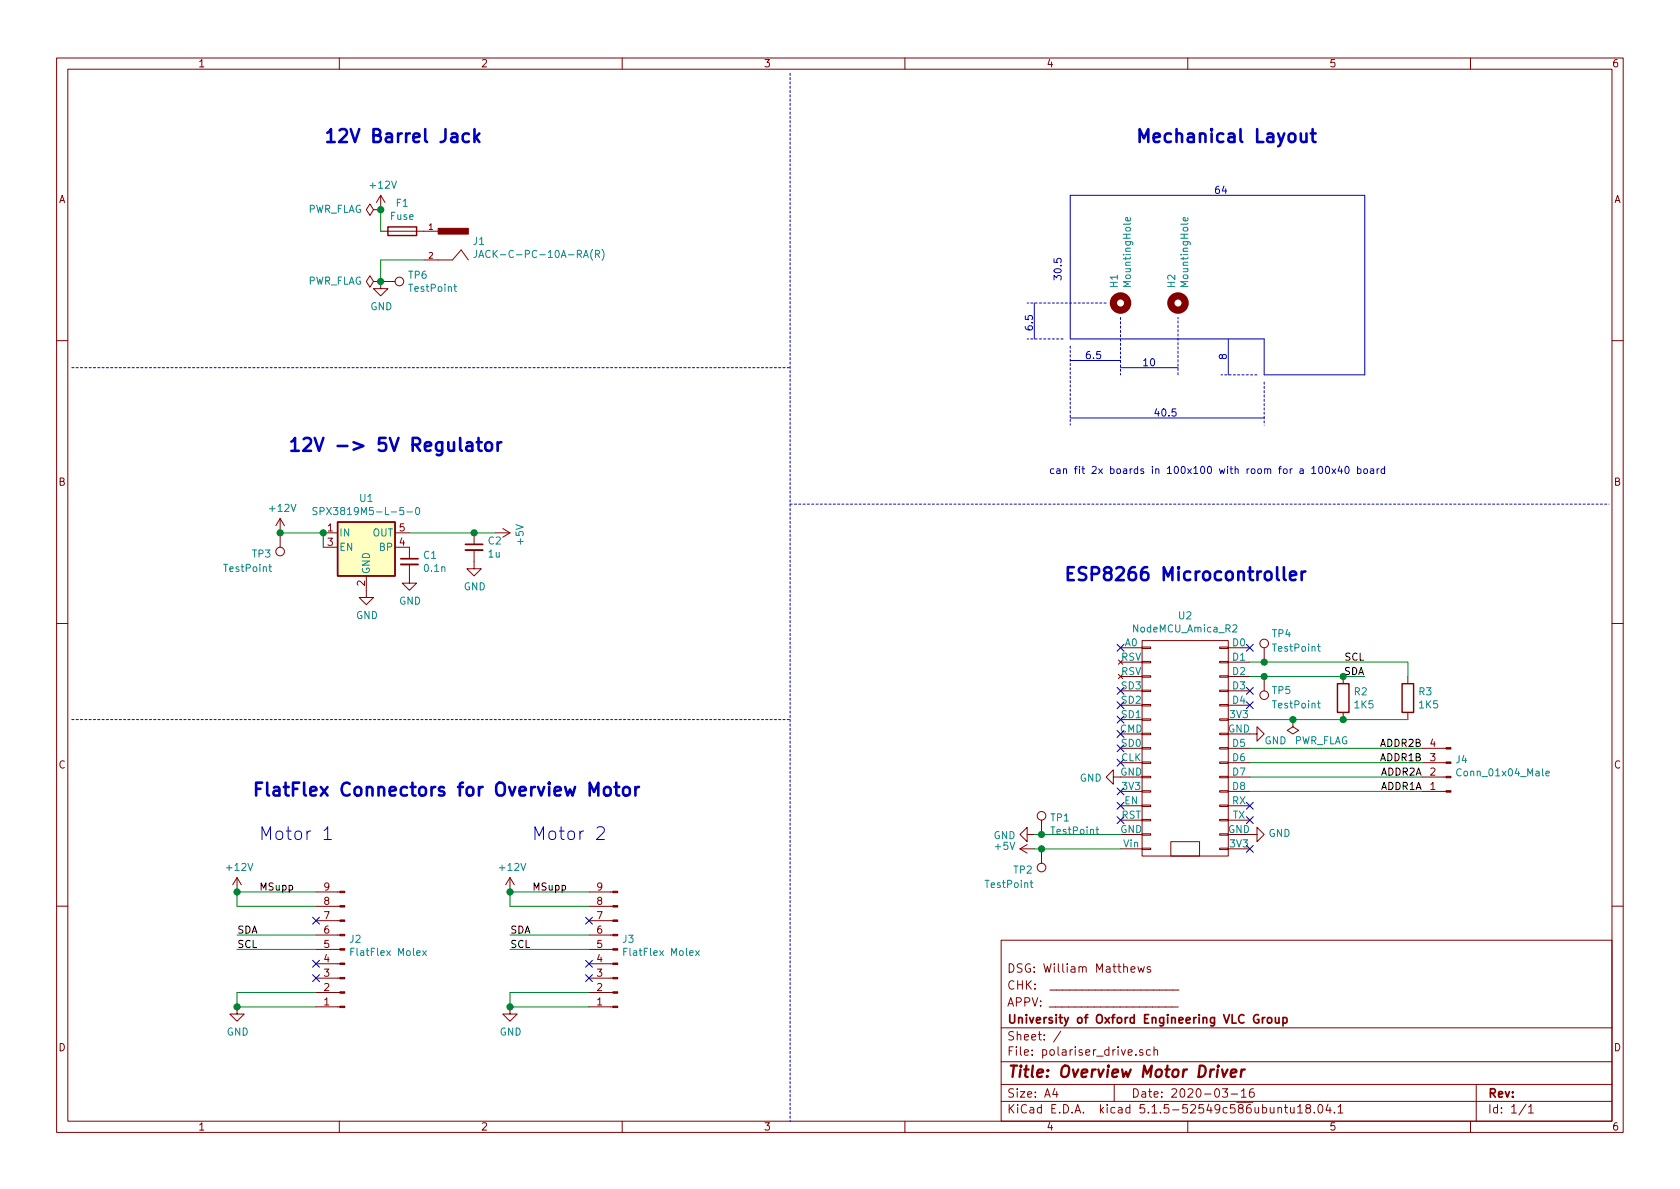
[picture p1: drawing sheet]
EESchema Schematic File Version 4
EELAYER 30 0
EELAYER END
$Descr A4 11693 8268
encoding utf-8
Sheet 1 1
Title "Overview Motor Driver"
Date "2020-03-16"
Rev ""
Comp "University of Oxford Engineering VLC Group"
Comment1 "APPV: ____________________"
Comment2 "CHK:  ____________________"
Comment3 "DSG: William Matthews"
Comment4 ""
$EndDescr
Wire Wire Line
	2950 1800 2650 1800
$Comp
L Device:Fuse F1
U 1 1
P 2800 1600
F 0 "F1" V 2603 1600 50  0000 C CNN
F 1 "Fuse" V 2694 1600 50  0000 C CNN
F 2 "Resistor_THT:R_Axial_DIN0309_L9.0mm_D3.2mm_P12.70mm_Horizontal" V 2730 1600 50  0001 C CNN
F 3 "~" H 2800 1600 50  0001 C CNN
	1    2800 1600
	0    1    1    0   
$EndComp
$Comp
L nodemcu:NodeMCU_Amica_R2 U2
U 1 1
P 8250 5200
F 0 "U2" H 8250 6125 50  0000 C CNN
F 1 "NodeMCU_Amica_R2" H 8250 6034 50  0000 C CNN
F 2 "nodemcu:NodeMCU_Amica_R2" H 8500 5200 50  0001 C CNN
F 3 "" H 8500 5200 50  0000 C CNN
	1    8250 5200
	1    0    0    -1  
$EndComp
NoConn ~ 7800 4500
NoConn ~ 7800 4800
NoConn ~ 7800 4900
NoConn ~ 7800 5000
NoConn ~ 7800 5100
NoConn ~ 7800 5200
NoConn ~ 7800 5300
NoConn ~ 7800 5500
NoConn ~ 7800 5600
NoConn ~ 7800 5700
Wire Wire Line
	7800 5800 7250 5800
$Comp
L power:GND #PWR03
U 1 1
P 7200 5800
F 0 "#PWR03" H 7200 5550 50  0001 C CNN
F 1 "GND" V 7205 5672 50  0000 R CNN
F 2 "" H 7200 5800 50  0001 C CNN
F 3 "" H 7200 5800 50  0001 C CNN
	1    7200 5800
	0    1    1    0   
$EndComp
$Comp
L power:+5V #PWR04
U 1 1
P 7200 5900
F 0 "#PWR04" H 7200 5750 50  0001 C CNN
F 1 "+5V" V 7215 6028 50  0000 L CNN
F 2 "" H 7200 5900 50  0001 C CNN
F 3 "" H 7200 5900 50  0001 C CNN
	1    7200 5900
	0    -1   -1   0   
$EndComp
$Comp
L Connector:TestPoint TP1
U 1 1
P 7250 5800
F 0 "TP1" H 7308 5918 50  0000 L CNN
F 1 "TestPoint" H 7308 5827 50  0000 L CNN
F 2 "TestPoint:TestPoint_Pad_D1.5mm" H 7450 5800 50  0001 C CNN
F 3 "~" H 7450 5800 50  0001 C CNN
	1    7250 5800
	1    0    0    -1  
$EndComp
Connection ~ 7250 5800
Wire Wire Line
	7250 5800 7200 5800
$Comp
L Connector:TestPoint TP2
U 1 1
P 7250 5900
F 0 "TP2" H 7450 6050 50  0000 R CNN
F 1 "TestPoint" H 7650 6150 50  0000 R CNN
F 2 "TestPoint:TestPoint_Pad_D1.5mm" H 7450 5900 50  0001 C CNN
F 3 "~" H 7450 5900 50  0001 C CNN
	1    7250 5900
	-1   0    0    1   
$EndComp
Wire Wire Line
	7250 5900 7200 5900
Connection ~ 7250 5900
Wire Wire Line
	7250 5900 7800 5900
Text Notes 7400 4050 0    90   ~ 18
ESP8266 Microcontroller
Wire Wire Line
	8700 4600 8800 4600
Wire Wire Line
	8700 4700 8800 4700
$Comp
L Connector:TestPoint TP4
U 1 1
P 8800 4600
F 0 "TP4" H 8850 4800 50  0000 L CNN
F 1 "TestPoint" H 8850 4700 50  0000 L CNN
F 2 "Connector_PinHeader_2.54mm:PinHeader_1x01_P2.54mm_Vertical" H 9000 4600 50  0001 C CNN
F 3 "~" H 9000 4600 50  0001 C CNN
	1    8800 4600
	1    0    0    -1  
$EndComp
$Comp
L Connector:TestPoint TP5
U 1 1
P 8800 4700
F 0 "TP5" H 8750 4800 50  0000 R CNN
F 1 "TestPoint" H 8750 4900 50  0000 R CNN
F 2 "Connector_PinHeader_2.54mm:PinHeader_1x01_P2.54mm_Vertical" H 9000 4700 50  0001 C CNN
F 3 "~" H 9000 4700 50  0001 C CNN
	1    8800 4700
	-1   0    0    1   
$EndComp
Connection ~ 8800 4700
Wire Wire Line
	8800 4700 9350 4700
Text Label 9500 4700 2    50   ~ 0
SDA
Text Label 9500 4600 2    50   ~ 0
SCL
$Comp
L Device:R R2
U 1 1
P 9350 4850
F 0 "R2" H 9420 4896 50  0000 L CNN
F 1 "1K5" H 9420 4805 50  0000 L CNN
F 2 "Resistor_SMD:R_0805_2012Metric" V 9280 4850 50  0001 C CNN
F 3 "~" H 9350 4850 50  0001 C CNN
	1    9350 4850
	1    0    0    -1  
$EndComp
Connection ~ 9350 4700
Wire Wire Line
	9350 4700 9500 4700
$Comp
L Device:R R3
U 1 1
P 9800 4850
F 0 "R3" H 9870 4896 50  0000 L CNN
F 1 "1K5" H 9870 4805 50  0000 L CNN
F 2 "Resistor_SMD:R_0805_2012Metric" V 9730 4850 50  0001 C CNN
F 3 "~" H 9800 4850 50  0001 C CNN
	1    9800 4850
	1    0    0    -1  
$EndComp
Wire Wire Line
	9800 4700 9800 4600
Connection ~ 8800 4600
Wire Wire Line
	8800 4600 9800 4600
Wire Wire Line
	9800 5000 9350 5000
Wire Wire Line
	9350 5000 9000 5000
Connection ~ 9350 5000
$Comp
L power:PWR_FLAG #FLG03
U 1 1
P 9000 5000
F 0 "#FLG03" H 9000 5075 50  0001 C CNN
F 1 "PWR_FLAG" H 8800 5150 50  0000 C CNN
F 2 "" H 9000 5000 50  0001 C CNN
F 3 "~" H 9000 5000 50  0001 C CNN
	1    9000 5000
	-1   0    0    1   
$EndComp
Connection ~ 9000 5000
Wire Wire Line
	9000 5000 8700 5000
$Comp
L power:GND #PWR0102
U 1 1
P 8700 5100
F 0 "#PWR0102" H 8700 4850 50  0001 C CNN
F 1 "GND" V 8650 5000 50  0000 R CNN
F 2 "" H 8700 5100 50  0001 C CNN
F 3 "" H 8700 5100 50  0001 C CNN
	1    8700 5100
	0    -1   -1   0   
$EndComp
$Comp
L power:GND #PWR0103
U 1 1
P 8700 5800
F 0 "#PWR0103" H 8700 5550 50  0001 C CNN
F 1 "GND" V 8705 5672 50  0000 R CNN
F 2 "" H 8700 5800 50  0001 C CNN
F 3 "" H 8700 5800 50  0001 C CNN
	1    8700 5800
	0    -1   -1   0   
$EndComp
NoConn ~ 8700 5900
NoConn ~ 8700 5700
NoConn ~ 8700 5600
NoConn ~ 8700 4900
NoConn ~ 8700 4800
$Comp
L power:GND #PWR0101
U 1 1
P 7800 5400
F 0 "#PWR0101" H 7800 5150 50  0001 C CNN
F 1 "GND" V 7805 5272 50  0000 R CNN
F 2 "" H 7800 5400 50  0001 C CNN
F 3 "" H 7800 5400 50  0001 C CNN
	1    7800 5400
	0    1    1    0   
$EndComp
NoConn ~ 2200 6700
NoConn ~ 2200 6800
NoConn ~ 4100 6700
NoConn ~ 4100 6800
Text Notes 7300 3300 0    50   ~ 0
can fit 2x boards in 100x100 with room for a 100x40 board
Wire Notes Line
	7700 2100 7150 2100
Text Notes 7900 1000 0    90   ~ 18
Mechanical Layout
Wire Notes Line
	5500 3500 11200 3500
Wire Notes Line
	5500 500  5500 7800
Wire Notes Line
	500  2550 5500 2550
Wire Notes Line
	500  5000 5500 5000
Text Notes 2000 3150 0    90   ~ 18
12V -> 5V Regulator
Text Notes 2250 1000 0    90   ~ 18
12V Barrel Jack
Text Notes 1750 5550 0    90   ~ 18
FlatFlex Connectors for Overview Motor
Text Notes 3700 5850 0    89   ~ 0
Motor 2
Text Notes 1800 5850 0    89   ~ 0
Motor 1
Text Label 3950 6200 2    50   ~ 0
MSupp
$Comp
L power:+12V #PWR05
U 1 1
P 3550 6200
F 0 "#PWR05" H 3550 6050 50  0001 C CNN
F 1 "+12V" H 3565 6373 50  0000 C CNN
F 2 "" H 3550 6200 50  0001 C CNN
F 3 "" H 3550 6200 50  0001 C CNN
	1    3550 6200
	1    0    0    -1  
$EndComp
Wire Wire Line
	3550 6300 3550 6200
Wire Wire Line
	4100 6300 3550 6300
Wire Wire Line
	3550 7000 3550 6900
Wire Wire Line
	4100 7000 3550 7000
Text Label 3550 6500 0    50   ~ 0
SDA
Text Label 3550 6600 0    50   ~ 0
SCL
Wire Wire Line
	4100 6900 3550 6900
Wire Wire Line
	3550 6600 4100 6600
Wire Wire Line
	4100 6500 3550 6500
Connection ~ 3550 7000
$Comp
L power:GND #PWR013
U 1 1
P 3550 7000
F 0 "#PWR013" H 3550 6750 50  0001 C CNN
F 1 "GND" H 3555 6827 50  0000 C CNN
F 2 "" H 3550 7000 50  0001 C CNN
F 3 "" H 3550 7000 50  0001 C CNN
	1    3550 7000
	1    0    0    -1  
$EndComp
Connection ~ 3550 6200
Wire Wire Line
	4100 6200 3550 6200
NoConn ~ 4100 6400
$Comp
L Connector:Conn_01x09_Male J3
U 1 1
P 4300 6600
F 0 "J3" H 4272 6532 50  0000 R CNN
F 1 "FlatFlex Molex" H 4272 6623 50  0000 R CNN
F 2 "flatflex:9pos" H 4300 6600 50  0001 C CNN
F 3 "~" H 4300 6600 50  0001 C CNN
F 4 "WM7958CT-ND" H 4300 6600 50  0001 C CNN "PartA"
F 5 "WM23729-ND" H 4300 6600 50  0001 C CNN "PartB"
	1    4300 6600
	-1   0    0    -1  
$EndComp
Text Label 2050 6200 2    50   ~ 0
MSupp
Wire Notes Line style solid
	8200 2550 7800 2550
Text Notes 8050 2550 2    50   ~ 0
10
Text Notes 7200 2300 1    50   ~ 0
6.5
Wire Notes Line style solid
	7450 2500 7800 2500
Text Notes 7550 2500 0    50   ~ 0
6.5
Wire Notes Line style solid
	8550 2600 8550 2350
Wire Notes Line
	8750 2600 8500 2600
Wire Notes Line style solid
	7200 2350 7200 2100
Wire Notes Line style solid
	8800 2900 7450 2900
Wire Notes Line
	8800 2650 8800 2950
Wire Notes Line
	7450 2400 7450 2950
Wire Notes Line
	7400 2350 7150 2350
Wire Notes Line
	8200 2600 8200 2200
Wire Notes Line
	7800 2200 7800 2600
Text Notes 8550 1350 2    50   ~ 0
64
Text Notes 8550 2500 1    50   ~ 0
8
Text Notes 8200 2900 2    50   ~ 0
40.5\n
Text Notes 7400 1950 1    50   ~ 0
30.5
Wire Notes Line style solid
	9500 1350 7450 1350
Wire Notes Line style solid
	9500 2600 9500 1350
Wire Notes Line style solid
	8800 2600 9500 2600
Wire Notes Line style solid
	8800 2350 8800 2600
Wire Notes Line style solid
	7450 2350 8800 2350
Wire Notes Line style solid
	7450 1350 7450 2350
$Comp
L Mechanical:MountingHole H2
U 1 1
P 8200 2100
F 0 "H2" H 8300 2146 50  0000 L CNN
F 1 "MountingHole" H 8300 2055 50  0000 L CNN
F 2 "MountingHole:MountingHole_4.3mm_M4" H 8200 2100 50  0001 C CNN
F 3 "~" H 8200 2100 50  0001 C CNN
	1    8200 2100
	0    -1   -1   0   
$EndComp
$Comp
L Mechanical:MountingHole H1
U 1 1
P 7800 2100
F 0 "H1" H 7900 2146 50  0000 L CNN
F 1 "MountingHole" H 7900 2055 50  0000 L CNN
F 2 "MountingHole:MountingHole_4.3mm_M4" H 7800 2100 50  0001 C CNN
F 3 "~" H 7800 2100 50  0001 C CNN
	1    7800 2100
	0    -1   -1   0   
$EndComp
$Comp
L JACK-C-PC-10A-RA_R_:JACK-C-PC-10A-RA(R) J1
U 1 1
P 3150 1700
F 0 "J1" H 3288 1732 50  0000 L CNN
F 1 "JACK-C-PC-10A-RA(R)" H 3288 1641 50  0000 L CNN
F 2 "globteck:GLOBTECK_JACK-C-PC-10A-RA(R)" H 3150 1700 50  0001 L BNN
F 3 "Manufacturer Recommendations" H 3150 1700 50  0001 L BNN
F 4 "A" H 3150 1700 50  0001 L BNN "Field4"
F 5 "Globe Tek" H 3150 1700 50  0001 L BNN "Field5"
F 6 "1939-1434-ND" H 3150 1700 50  0001 C CNN "Part"
F 7 "1939-1086-ND" H 3150 1700 50  0001 C CNN "PartB"
	1    3150 1700
	1    0    0    -1  
$EndComp
Wire Wire Line
	2650 1600 2650 1450
Wire Wire Line
	2650 1950 2650 1800
Connection ~ 2650 1950
$Comp
L power:PWR_FLAG #FLG02
U 1 1
P 2650 1950
F 0 "#FLG02" H 2650 2025 50  0001 C CNN
F 1 "PWR_FLAG" V 2650 2077 50  0000 L CNN
F 2 "" H 2650 1950 50  0001 C CNN
F 3 "~" H 2650 1950 50  0001 C CNN
	1    2650 1950
	0    -1   -1   0   
$EndComp
$Comp
L power:PWR_FLAG #FLG01
U 1 1
P 2650 1450
F 0 "#FLG01" H 2650 1525 50  0001 C CNN
F 1 "PWR_FLAG" V 2650 1577 50  0000 L CNN
F 2 "" H 2650 1450 50  0001 C CNN
F 3 "~" H 2650 1450 50  0001 C CNN
	1    2650 1450
	0    -1   -1   0   
$EndComp
$Comp
L power:+12V #PWR011
U 1 1
P 1650 6200
F 0 "#PWR011" H 1650 6050 50  0001 C CNN
F 1 "+12V" H 1665 6373 50  0000 C CNN
F 2 "" H 1650 6200 50  0001 C CNN
F 3 "" H 1650 6200 50  0001 C CNN
	1    1650 6200
	1    0    0    -1  
$EndComp
Wire Wire Line
	1650 6300 1650 6200
Wire Wire Line
	2200 6300 1650 6300
Wire Wire Line
	1650 7000 1650 6900
Wire Wire Line
	2200 7000 1650 7000
Text Label 1650 6500 0    50   ~ 0
SDA
Text Label 1650 6600 0    50   ~ 0
SCL
Wire Wire Line
	2200 6900 1650 6900
Wire Wire Line
	1650 6600 2200 6600
Wire Wire Line
	2200 6500 1650 6500
Connection ~ 1650 7000
$Comp
L power:GND #PWR012
U 1 1
P 1650 7000
F 0 "#PWR012" H 1650 6750 50  0001 C CNN
F 1 "GND" H 1655 6827 50  0000 C CNN
F 2 "" H 1650 7000 50  0001 C CNN
F 3 "" H 1650 7000 50  0001 C CNN
	1    1650 7000
	1    0    0    -1  
$EndComp
Connection ~ 1650 6200
Wire Wire Line
	2200 6200 1650 6200
NoConn ~ 2200 6400
$Comp
L Connector:Conn_01x09_Male J2
U 1 1
P 2400 6600
F 0 "J2" H 2372 6532 50  0000 R CNN
F 1 "FlatFlex Molex" H 2372 6623 50  0000 R CNN
F 2 "flatflex:9pos" H 2400 6600 50  0001 C CNN
F 3 "~" H 2400 6600 50  0001 C CNN
F 4 "WM7958CT-ND" H 2400 6600 50  0001 C CNN "PartA"
F 5 "WM23729-ND" H 2400 6600 50  0001 C CNN "PartB"
	1    2400 6600
	-1   0    0    -1  
$EndComp
$Comp
L Connector:TestPoint TP3
U 1 1
P 1950 3700
F 0 "TP3" H 2150 3850 50  0000 R CNN
F 1 "TestPoint" H 2350 3950 50  0000 R CNN
F 2 "TestPoint:TestPoint_Pad_D1.5mm" H 2150 3700 50  0001 C CNN
F 3 "~" H 2150 3700 50  0001 C CNN
	1    1950 3700
	-1   0    0    1   
$EndComp
NoConn ~ 8700 4500
$Comp
L power:GND #PWR08
U 1 1
P 2850 4000
F 0 "#PWR08" H 2850 3750 50  0001 C CNN
F 1 "GND" H 2855 3827 50  0000 C CNN
F 2 "" H 2850 4000 50  0001 C CNN
F 3 "" H 2850 4000 50  0001 C CNN
	1    2850 4000
	1    0    0    -1  
$EndComp
$Comp
L power:GND #PWR09
U 1 1
P 3300 3900
F 0 "#PWR09" H 3300 3650 50  0001 C CNN
F 1 "GND" H 3305 3727 50  0000 C CNN
F 2 "" H 3300 3900 50  0001 C CNN
F 3 "" H 3300 3900 50  0001 C CNN
	1    3300 3900
	1    0    0    -1  
$EndComp
$Comp
L Device:C_Small C1
U 1 1
P 2850 3900
F 0 "C1" H 2942 3946 50  0000 L CNN
F 1 "0.1n" H 2942 3855 50  0000 L CNN
F 2 "Fuse:Fuse_1206_3216Metric_Pad1.42x1.75mm_HandSolder" H 2850 3900 50  0001 C CNN
F 3 "~" H 2850 3900 50  0001 C CNN
	1    2850 3900
	1    0    0    -1  
$EndComp
$Comp
L power:+12V #PWR06
U 1 1
P 1950 3700
F 0 "#PWR06" H 1950 3550 50  0001 C CNN
F 1 "+12V" H 1965 3873 50  0000 C CNN
F 2 "" H 1950 3700 50  0001 C CNN
F 3 "" H 1950 3700 50  0001 C CNN
	1    1950 3700
	1    0    0    -1  
$EndComp
Connection ~ 1950 3700
Wire Wire Line
	2250 3700 1950 3700
Wire Wire Line
	2250 3800 2250 3700
Wire Wire Line
	3300 3700 3450 3700
Wire Wire Line
	2850 3700 3300 3700
Connection ~ 3300 3700
$Comp
L Device:C_Small C2
U 1 1
P 3300 3800
F 0 "C2" H 3392 3846 50  0000 L CNN
F 1 "1u" H 3392 3755 50  0000 L CNN
F 2 "Capacitor_SMD:C_0805_2012Metric_Pad1.15x1.40mm_HandSolder" H 3300 3800 50  0001 C CNN
F 3 "~" H 3300 3800 50  0001 C CNN
	1    3300 3800
	1    0    0    -1  
$EndComp
Connection ~ 2250 3700
$Comp
L Regulator_Linear:SPX3819M5-L-5-0 U1
U 1 1
P 2550 3800
F 0 "U1" H 2550 4142 50  0000 C CNN
F 1 "SPX3819M5-L-5-0" H 2550 4051 50  0000 C CNN
F 2 "Package_TO_SOT_SMD:SOT-23-5" H 2550 4125 50  0001 C CNN
F 3 "https://www.exar.com/content/document.ashx?id=22106&languageid=1033&type=Datasheet&partnumber=SPX3819&filename=SPX3819.pdf&part=SPX3819" H 2550 3800 50  0001 C CNN
F 4 "1016-1874-1-ND" H 2550 3800 50  0001 C CNN "Part"
	1    2550 3800
	1    0    0    -1  
$EndComp
$Comp
L power:+5V #PWR010
U 1 1
P 3450 3700
F 0 "#PWR010" H 3450 3550 50  0001 C CNN
F 1 "+5V" H 3465 3873 50  0000 C CNN
F 2 "" H 3450 3700 50  0001 C CNN
F 3 "" H 3450 3700 50  0001 C CNN
	1    3450 3700
	0    1    1    0   
$EndComp
$Comp
L power:GND #PWR07
U 1 1
P 2550 4100
F 0 "#PWR07" H 2550 3850 50  0001 C CNN
F 1 "GND" H 2555 3927 50  0000 C CNN
F 2 "" H 2550 4100 50  0001 C CNN
F 3 "" H 2550 4100 50  0001 C CNN
	1    2550 4100
	1    0    0    -1  
$EndComp
Connection ~ 2650 1450
$Comp
L power:+12V #PWR01
U 1 1
P 2650 1450
F 0 "#PWR01" H 2650 1300 50  0001 C CNN
F 1 "+12V" H 2665 1623 50  0000 C CNN
F 2 "" H 2650 1450 50  0001 C CNN
F 3 "" H 2650 1450 50  0001 C CNN
	1    2650 1450
	1    0    0    -1  
$EndComp
$Comp
L power:GND #PWR02
U 1 1
P 2650 1950
F 0 "#PWR02" H 2650 1700 50  0001 C CNN
F 1 "GND" H 2655 1777 50  0000 C CNN
F 2 "" H 2650 1950 50  0001 C CNN
F 3 "" H 2650 1950 50  0001 C CNN
	1    2650 1950
	1    0    0    -1  
$EndComp
NoConn ~ 8700 5200
NoConn ~ 8700 5300
NoConn ~ 8700 5400
NoConn ~ 8700 5500
$EndSCHEMATC
